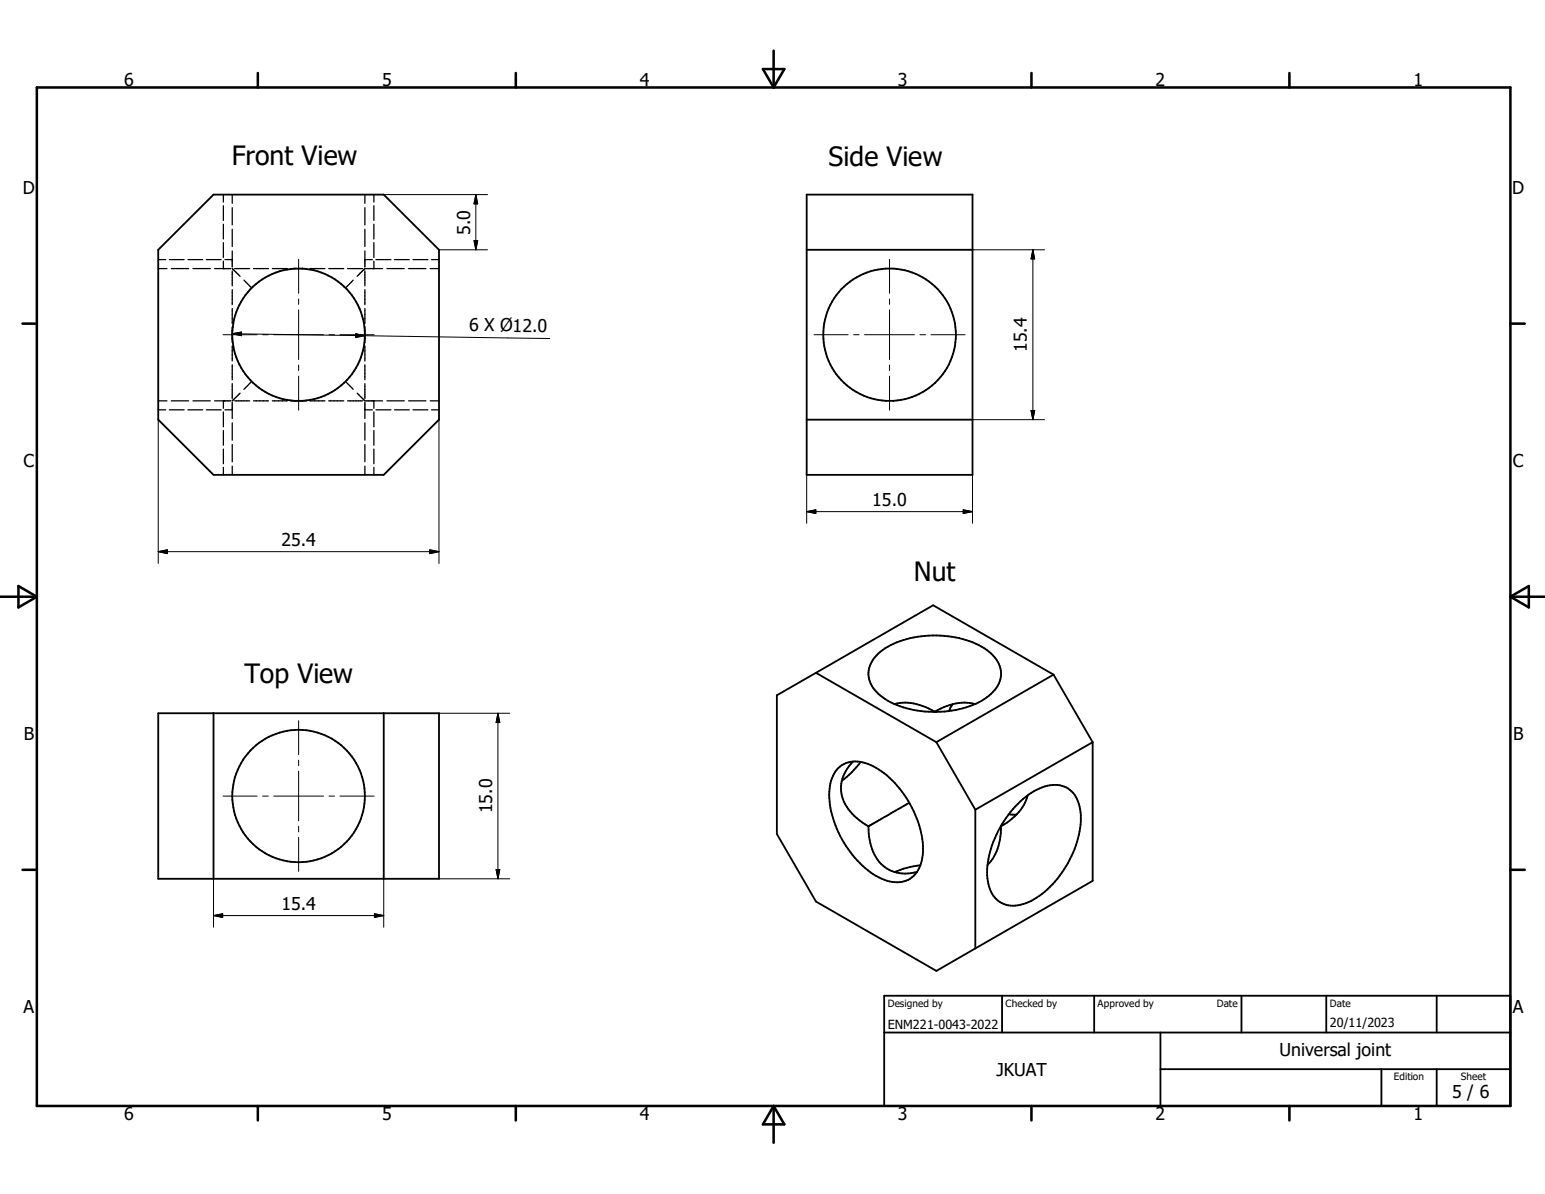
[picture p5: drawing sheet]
<svg xmlns="http://www.w3.org/2000/svg" width="279mm" height="216mm" viewBox="0 0 279 216" stroke-linecap="round" stroke-linejoin="round" font-family="sans-serif">
<g fill="none" stroke="#000" stroke-width=".23">
<path d="M40.4 35.2v1.3M40.4 37.2v2.7M42 35.2v1.6M42 37.5v3.2M66 35.2v1.6M66 37.5v3.2M67.6 35.2v1.3M67.6 37.2v2.7M28.6 48.6h1.6M28.6 46.9h1.4M30.6 46.9h2.7M31 48.6h3.1"/>
<path d="M34 46.9h2.7M34.9 48.6h3.1M37.3 46.9h2.7M38.8 48.6h2.9M40.4 48.6h.1M40.4 40.5v2.7M40.4 43.9v2.7M40.4 47.2v1.4M40.7 46.9h1.3M42 48.6h.1M42 41.5v3.1M42 45.4v2.9"/>
<path d="M42 49v2.7M42 52.4v2.7M42 55.8v2.7M42 59.2v2.7M42 48.6l1.4 1.4M42.4 48.6h2.8M44.1 50.6l1.4 1.5M45.8 48.6h2.8M49.2 48.6h2.8M52.6 48.6h2.8M56 48.6h2.8M59.4 48.6h2.8"/>
<path d="M62.9 48.6h2.7M63.9 50.6l-1.4 1.5M66 48.6h.1M66 48.6l-1.4 1.4M66 41.5v3.1M66 45.4v2.9M66 49v2.7M66 52.4v2.7M66 55.8v2.7M66 59.2v2.7M66 46.9h1.3M66.3 48.6h2.9"/>
<path d="M67.6 40.5v2.7M67.6 43.9v2.7M67.6 47.2v1.4M68 46.9h2.7M70 48.6h3.1M71.4 46.9h2.6M73.9 48.6h3.1M74.7 46.9h2.7M77.8 48.6h1.6M78 46.9h1.4M28.6 72.5h1.6M28.6 74.1h1.4"/>
<path d="M30.6 74.1h2.7M31 72.5h3.1M34 74.1h2.7M34.9 72.5h3.1M37.3 74.1h2.7M38.8 72.5h2.9M40.4 72.5h.1M40.4 72.5v1.3M40.4 74.5v2.7M40.4 77.8v2.7M40.7 74.1h1.3M42 72.5h.1"/>
<path d="M42 62.6v2.7M42 66v2.7M42 69.4v2.7M42 72.8v2.9M42 76.5v3.1M42.4 72.5h2.8M43.4 71.1l-1.4 1.4M45.5 69l-1.4 1.4M45.8 72.5h2.8M49.2 72.5h2.8M52.6 72.5h2.8M56 72.5h2.8"/>
<path d="M59.4 72.5h2.8M62.5 69l1.4 1.4M62.9 72.5h2.7M64.6 71.1l1.4 1.4M66 72.5h.1M66 62.6v2.7M66 66v2.7M66 69.4v2.7M66 72.8v2.9M66 76.5v3.1M66 74.1h1.3M66.3 72.5h2.9"/>
<path d="M67.6 72.5v1.3M67.6 74.5v2.7M67.6 77.8v2.7M68 74.1h2.7M70 72.5h3.1M71.4 74.1h2.6M73.9 72.5h3.1M74.7 74.1h2.7M77.8 72.5h1.6M78 74.1h1.4M40.4 81.2v2.7M40.4 84.5v1.4"/>
<path d="M42 80.4v3.1M42 84.3v1.6M66 80.4v3.1M66 84.3v1.6M67.6 81.2v2.7M67.6 84.5v1.4"/>
</g>
<g fill="none" stroke="#000" stroke-width=".33">
<path d="M145.9 35.2h30v50.7h-30zM28.6 45.2l10-10h30.8l10 10v30.7l-10 10h-30.8l-10-10zM145.9 45.2h30M145.9 75.9h30M158.8 118.2a16.4 16.4 0 0 1 12.7-3.1 13 13 0 0 1 8.4 3.8 4.5 4.5 0 0 1-.6 6.5 15.7 15.7 0 0 1-11.3 3.3 14.7 14.7 0 0 1-9.2-3.3 4.6 4.6 0 0 1 0-7.2zM28.6 129h50.8v29.9h-50.8zM38.6 129v29.9M69.4 129v29.9M147.6 121.7l21.7 12.5M151.6 138.8a5.1 5.1 0 0 1 5.9-.5 18.1 18.1 0 0 1 8.7 10.9 10.3 10.3 0 0 1-.2 8.2 4.7 4.7 0 0 1-6.1 1.7 16.2 16.2 0 0 1-8-7.9 14.4 14.4 0 0 1-1.6-10.1l.6-1.2zM154.3 137.7a6.4 6.4 0 0 0 .2 9.9l2.5 1.8M155.6 137.8a16.2 16.2 0 0 1-3.4 3.4"/>
<path d="M161.8 127.3a9.2 9.2 0 0 1 7.2 1.4 9.3 9.3 0 0 1 7.3-1.4M169.3 134.2l7.1 12.2M172.3 127.3l-.7 1.3M190.5 122l-21.8-12.6-28.2 16.3v25.1l7.1 12.2 21.7 12.6 28.3-16.3v-25.1M190.5 122l7.1 12.2M190.5 122l-21.2 12.2M197.6 134.2l-21.2 12.2M157 149.4a9 9 0 0 0 3 7.4 6.6 6.6 0 0 0 5.8 .9M164.4 145.2l-7.3 4.2M166.5 156.4l-3.1 .7-1.6 .6M176.4 146.4v25.1M181 149.4h.1"/>
<path d="M181 149.4a9.4 9.4 0 0 1-2.4 7M182.4 147.2l1.4 .1M183.6 145.8a10.6 10.6 0 0 1 7.2-3.9 4.6 4.6 0 0 1 4.5 4.4 16.4 16.4 0 0 1-2.9 10.9 14 14 0 0 1-7.9 6.4 4.5 4.5 0 0 1-5.8-3.8 15.3 15.3 0 0 1 2.5-10.7l1.5-2.3zM185.8 143.8a9.1 9.1 0 0 1-4.8 5.6M159.9 186.7h113.2M159.9 180.1h113.2v19.9h-113.2zM181.2 180.1v6.6M197.9 180.1v6.6M209.9 193.3h63.2M209.9 186.7v13.3M224.5 180.1v6.6M239.8 180.1v6.6"/>
<path d="M249.8 193.3v6.7M259.8 180.1v6.6M259.8 193.3v6.7"/>
<circle cx="54" cy="60.5" r="12"/>
<circle cx="160.9" cy="60.5" r="12"/>
<circle cx="54" cy="143.9" r="12"/>
</g>
<circle cx="169" cy="128.7" r=".17" fill="#000"/>
<g fill="none" stroke="#000" stroke-width=".46">
<path d="M6.7 15.8h266.4v184.2h-266.4zM46.6 13.2v2.6M93.3 13.2v2.6M138 12.5h3.8l-1.9 3.3zM139.9 9.2v6.6M186.5 13.2v2.6M233.2 13.2v2.6M4.1 58.5h2.6M273.1 58.5h2.6M0 107.9h6.7M3.3 106l3.4 1.9-3.4 1.9zM273.1 107.9h6.3"/>
<path d="M273.1 107.9l3.4-1.9v3.8zM4.1 157.3h2.6M273.1 157.3h2.6M46.6 200v2.6M93.3 200v2.6M139.9 200v6.6M139.9 200l1.9 3.3h-3.8zM186.5 200v2.6M233.2 200v2.6"/>
</g>
<g fill="none" stroke="#000" stroke-width=".18">
<path d="M69.4 35.2h18.8M86.1 35.2v10M86.1 35.2l.3 1.7h-.7zM54 46.9v6.1M54 54.1v.9M54 56v9M79.4 45.2h8.8M85.7 43.5h.7l-.3 1.7zM160.9 46.9v6.1M160.9 54.1v.9M160.9 56v9M175.9 45.2h13"/>
<path d="M186.8 45.2v30.7M186.8 45.2l.3 1.6h-.6zM28.6 75.9v26M40.3 60.5h6.2M42 60.3l57.4 .9M42 60.3l1.7-.3v.7zM47.5 60.5h1M49.5 60.5h9M54 66v1M54 68v6.2M59.5 60.5h1M61.5 60.5h6.2"/>
<path d="M64.3 60.3l1.7 .4-1.7 .3zM79.4 75.9v26M147.2 60.5h6.2M154.4 60.5h1M156.4 60.5h9M160.9 66v1M160.9 68v6.2M166.4 60.5h1M168.4 60.5h6.1M175.9 75.9h13M186.5 74.2h.6l-.3 1.7zM28.6 99.8h50.8"/>
<path d="M28.6 99.8l1.7-.4v.7zM77.7 99.4l1.7 .4-1.7 .3zM145.9 92.5h30M145.9 92.5l1.6-.3v.6zM145.9 85.9v8.7M174.2 92.2l1.7 .3-1.7 .3zM175.9 85.9v8.7M54 130.3v6.2M54 137.5v.9M54 139.5v8.9M79.4 129h12.8M90 129v29.9"/>
<path d="M90 129l.4 1.6h-.7zM38.6 158.9v8.8M40.3 144h6.2M47.5 144h1M49.5 144h9M54 149.4v1M54 151.4v6.2M59.5 144h1M61.5 144h6.2M69.4 158.9v8.8M79.4 158.9h12.8M89.7 157.2h.7l-.4 1.7z"/>
<path d="M38.6 165.6h30.8M38.6 165.6l1.7-.4v.7zM67.7 165.2l1.7 .4-1.7 .3z"/>
</g>
<g fill="#000" stroke="#000" stroke-width=".18">
<path d="M86.1 35.2l.3 1.7h-.7zM85.7 43.5h.7l-.3 1.7zM186.8 45.2l.3 1.6h-.6zM42 60.3l1.7-.3v.7zM64.3 60.3l1.7 .4-1.7 .3zM186.5 74.2h.6l-.3 1.7zM28.6 99.8l1.7-.4v.7zM145.9 92.5l1.6-.3v.6zM174.2 92.2l1.7 .3-1.7 .3zM77.7 99.4l1.7 .4-1.7 .3zM90 129l.4 1.6h-.7zM89.7 157.2h.7l-.4 1.7z"/>
<path d="M38.6 165.6l1.7-.4v.7zM67.7 165.2l1.7 .4-1.7 .3z"/>
</g>
<g font-size="4.8">
<text x="41.9" y="29.8">Front View</text>
<text x="149.8" y="29.9">Side View</text>
<text x="165.3" y="105.1">Nut</text>
<text x="44.2" y="123.5">Top View</text>
</g>
<g font-size="3.2">
<text x="22.5" y="15.6">6</text>
<text x="69.1" y="15.6">5</text>
<text x="115.7" y="15.6">4</text>
<text x="162.3" y="15.6">3</text>
<text x="209" y="15.6">2</text>
<text x="255.6" y="15.6">1</text>
<text x="4.1" y="35">D</text>
<text x="273.5" y="35">D</text>
<text x="85" y="42.4" transform="rotate(-90 85 42.4)">5.0</text>
<text x="84.8" y="59.8" transform="rotate(1 84.8 59.8)">6 X Ø12.0</text>
<text x="185.7" y="63.7" transform="rotate(-90 185.7 63.7)">15.4</text>
<text x="4.3" y="84.4">C</text>
<text x="273.6" y="84.4">C</text>
<text x="157.7" y="91.4">15.0</text>
<text x="50.9" y="98.7">25.4</text>
<text x="4.3" y="133.7">B</text>
<text x="273.6" y="133.7">B</text>
<text x="89" y="147" transform="rotate(-90 89 147)">15.0</text>
<text x="50.9" y="164.5">15.4</text>
<text x="4.3" y="183.1">A</text>
<text x="273.6" y="183.1">A</text>
<text x="231.4" y="190.9">Universal joint</text>
<text x="180.2" y="194.5">JKUAT</text>
<text x="22.5" y="202.6">6</text>
<text x="69.1" y="202.6">5</text>
<text x="115.7" y="202.6">4</text>
<text x="162.3" y="202.6">3</text>
<text x="209" y="202.6">2</text>
<text x="255.6" y="202.6">1</text>
<text x="262.6" y="198.6">5 / 6</text>
</g>
<g font-size="2.3">
<text x="240.5" y="185.7">20/11/2023</text>
<text x="160.5" y="186">ENM221-0043-2022</text>
</g>
<g font-size="1.8">
<text x="160.5" y="182.1">Designed by</text>
<text x="181.9" y="182.1">Checked by</text>
<text x="198.5" y="182.1">Approved by</text>
<text x="220" y="182">Date</text>
<text x="240.5" y="182">Date</text>
<text x="252.1" y="195.4">Edition</text>
<text x="264.2" y="195.4">Sheet</text>
</g>
</svg>
